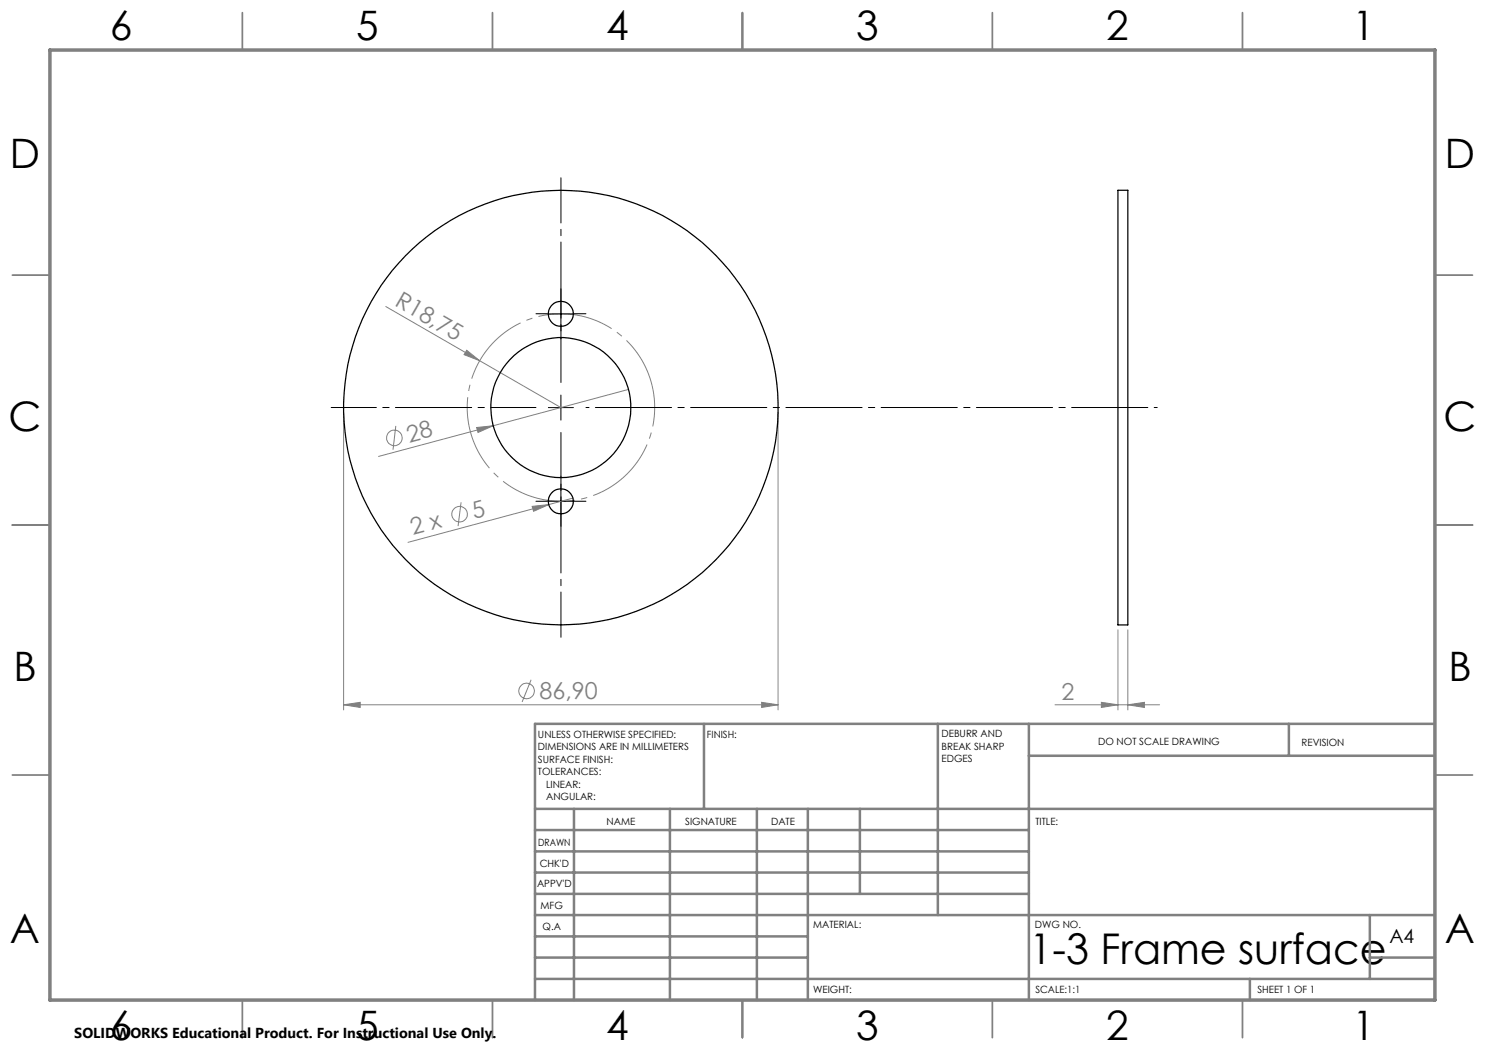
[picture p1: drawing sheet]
<svg xmlns="http://www.w3.org/2000/svg" width="297mm" height="210mm" viewBox="0 0 297 210" stroke-linecap="round" stroke-linejoin="round" font-family="sans-serif">
<g fill="none" stroke="#808080" stroke-width=".2">
<path d="M77.2 61.3l35 20.2M93.3 70.1l2.6 2-3.1-1.2zM125.7 77.9l-50 13.4M68.7 82.5v59.5M79.2 85.2l-.6 4.7M95.3 85.5l3.3-.3-3 1.3zM114.6 99.6l-4.9 1.3M155.6 82.5v59.5M92.2 100.5l-.6 4.7M106.4 101.3l3.3-.4-3 1.4zM109.7 100.9l-28.1 7.6M106.2 136l-1.8 4.4"/>
<path d="M223.6 126v16M225.6 126v16M68.7 141l3.3-.5v1zM68.7 141h86.9M152.3 140.5l3.3 .5-3.3 .5zM211 141h20.9M220.3 140.5l3.3 .5-3.3 .5zM225.6 141l3.3-.5v1z"/>
<circle cx="78.9" cy="87.6" r="1.55"/>
<circle cx="91.9" cy="102.8" r="1.55"/>
<circle cx="105.3" cy="138.2" r="1.56"/>
</g>
<path d="M130.1 76a18.8 18.8 0 0 0-31.3-7.6 18.8 18.8 0 0 0 8.4 31.2 18.8 18.8 0 0 0 23.2-22.4l-.3-1.2" fill="none" stroke="#808080" stroke-width=".2" stroke-dasharray="15.2 1.3 1.3 1.3" stroke-dashoffset="5.9" stroke-linecap="butt"/>
<path d="M112.2 76.5v-40.9M107.2 81.5h-41M112.2 86.5v41" fill="none" stroke="#000" stroke-width=".2" stroke-dasharray="15.2 1.3 1.3 1.3" stroke-dashoffset="6.2"/>
<path d="M117.2 81.5h114.3" fill="none" stroke="#000" stroke-width=".2" stroke-dasharray="15.2 1.3 1.3 1.3" stroke-dashoffset="-1.9"/>
<path d="M109.7 62.8h-2.5M112.2 60.3v-2.5M112.2 65.3v2.5M114.7 62.8h2.5M112.2 97.8v-2.5M109.7 100.3h-2.5M112.2 102.8v2.5M114.7 100.3h2.5" fill="none" stroke="#000" stroke-width=".2" stroke-dasharray="15.2 1.3 1.3 1.3"/>
<path d="M109.7 62.8h5M112.2 60.3v5M112.2 79v5M109.7 81.5h5M112.2 97.8v5M109.7 100.3h5" fill="none" stroke="#000" stroke-width=".2"/>
<g fill="none" stroke="#808080" stroke-width=".35">
<path d="M48.5 2.5v7.5M98.5 2.5v7.5M148.5 2.5v7.5M198.5 2.5v7.5M248.5 2.5v7.5M2.5 55h7.5M287 55h7.5M2.5 105h7.5M287 105h7.5M2.5 155h7.5M287 155h7.5M48.5 200v7.5"/>
<path d="M98.5 200v7.5M148.5 200v7.5M198.5 200v7.5M248.5 200v7.5"/>
</g>
<g fill="none" stroke="#808080" stroke-width=".5">
<path d="M140.8 144.8v17M187.6 144.8v38.2M205.8 144.8v55.2M205.8 151.2h81.2M257.8 144.8v6.4M287 144.8h-180v55.2M107 161.8h180M107 178.8h98.8M107 174.5h98.8M107 170.3h98.8M107 166h98.8M114.8 161.8v38.2"/>
<path d="M134 161.8v38.2M151.4 161.8v38.2M161.6 161.8v38.2M172 161.8v17M107 195.8h180M107 191.5h54.6M107 187.3h54.6M107 183h180M250 195.8v4.2M274 191.5h13M274 183v12.8"/>
</g>
<path d="M10 10h277v190h-277z" fill="none" stroke="#808080" stroke-width=".7"/>
<g fill="#808080">
<path d="M93.3 70.1l2.6 2-3.1-1.2z"/>
<path d="M95.3 85.5l3.3-.3-3 1.3z"/>
<path d="M106.4 101.3l3.3-.4-3 1.4z"/>
<path d="M225.6 141l3.3-.5v1zM220.3 140.5l3.3 .5-3.3 .5z"/>
<path d="M68.7 141l3.3-.5v1zM152.3 140.5l3.3 .5-3.3 .5z"/>
</g>
<g fill="none" stroke="#000" stroke-width=".25">
<path d="M223.6 38.1h2v86.9h-2z"/>
<circle cx="112.2" cy="62.8" r="2.49"/>
<circle cx="112.2" cy="81.5" r="14"/>
<circle cx="112.2" cy="81.5" r="43.4"/>
<circle cx="112.2" cy="100.3" r="2.49"/>
</g>
<text font-size="8.5" x="205.9" y="192.7">1-3 Frame surface</text>
<g font-size="8.1">
<text x="22" y="8">6</text>
<text x="71.2" y="8">5</text>
<text x="121.2" y="8">4</text>
<text x="171.3" y="8">3</text>
<text x="221.3" y="8">2</text>
<text x="270.5" y="8">1</text>
<text x="2" y="33.6">D</text>
<text x="289" y="33.6">D</text>
<text x="1.7" y="86.1">C</text>
<text x="288.7" y="86.1">C</text>
<text x="2.7" y="136.1">B</text>
<text x="289.7" y="136.1">B</text>
<text x="2" y="188.6">A</text>
<text x="289" y="188.6">A</text>
<text x="22" y="208">6</text>
<text x="71.2" y="208">5</text>
<text x="121.2" y="208">4</text>
<text x="171.3" y="208">3</text>
<text x="221.3" y="208">2</text>
<text x="270.5" y="208">1</text>
</g>
<g font-size="4.7" fill="#808080">
<text x="78.8" y="61.1" transform="rotate(30 78.8 61.1)">R18,75</text>
<text x="81.8" y="88.5" transform="rotate(-15 81.8 88.5)">28</text>
<text x="82.6" y="107.1" transform="rotate(-15 82.6 107.1)">2 x</text>
<text x="94.9" y="103.8" transform="rotate(-15 94.9 103.8)">5</text>
<text x="107.9" y="139.9">86,90</text>
<text x="212.3" y="139.9">2</text>
</g>
<text font-size="3.9" x="277.9" y="188.5">A4</text>
<text font-size="2.9" x="14.9" y="207.6">SOLIDWORKS Educational Product. For Instructional Use Only.</text>
<g font-size="2">
<text x="107.6" y="147.6">UNLESS OTHERWISE SPECIFIED:</text>
<text x="141.4" y="147.6">FINISH:</text>
<text x="188.3" y="147.5">DEBURR AND</text>
<text x="188.3" y="150">BREAK SHARP</text>
<text x="219.6" y="149">DO NOT SCALE DRAWING</text>
<text x="260.3" y="149.2">REVISION</text>
<text x="107.6" y="150.1">DIMENSIONS ARE IN MILLIMETERS</text>
<text x="107.6" y="152.6">SURFACE FINISH:</text>
<text x="107.6" y="155.1">TOLERANCES:</text>
<text x="188.3" y="152.5">EDGES</text>
<text x="109.2" y="157.6">LINEAR:</text>
<text x="109.2" y="160.1">ANGULAR:</text>
<text x="121.3" y="165">NAME</text>
<text x="137" y="164.9">SIGNATURE</text>
<text x="154.2" y="164.9">DATE</text>
<text x="207.1" y="164.9">TITLE:</text>
<text x="107.6" y="169.1">DRAWN</text>
<text x="107.9" y="173.3">CHK'D</text>
<text x="107.4" y="177.4">APPV'D</text>
<text x="108.1" y="181.8">MFG</text>
<text x="108.5" y="186">Q.A</text>
<text x="162.6" y="185.5">MATERIAL:</text>
<text x="207" y="185.5">DWG NO.</text>
<text x="162.6" y="198.5">WEIGHT:</text>
<text x="207.1" y="198.6">SCALE:1:1</text>
<text x="251.5" y="198.6">SHEET 1 OF 1</text>
</g>
</svg>
